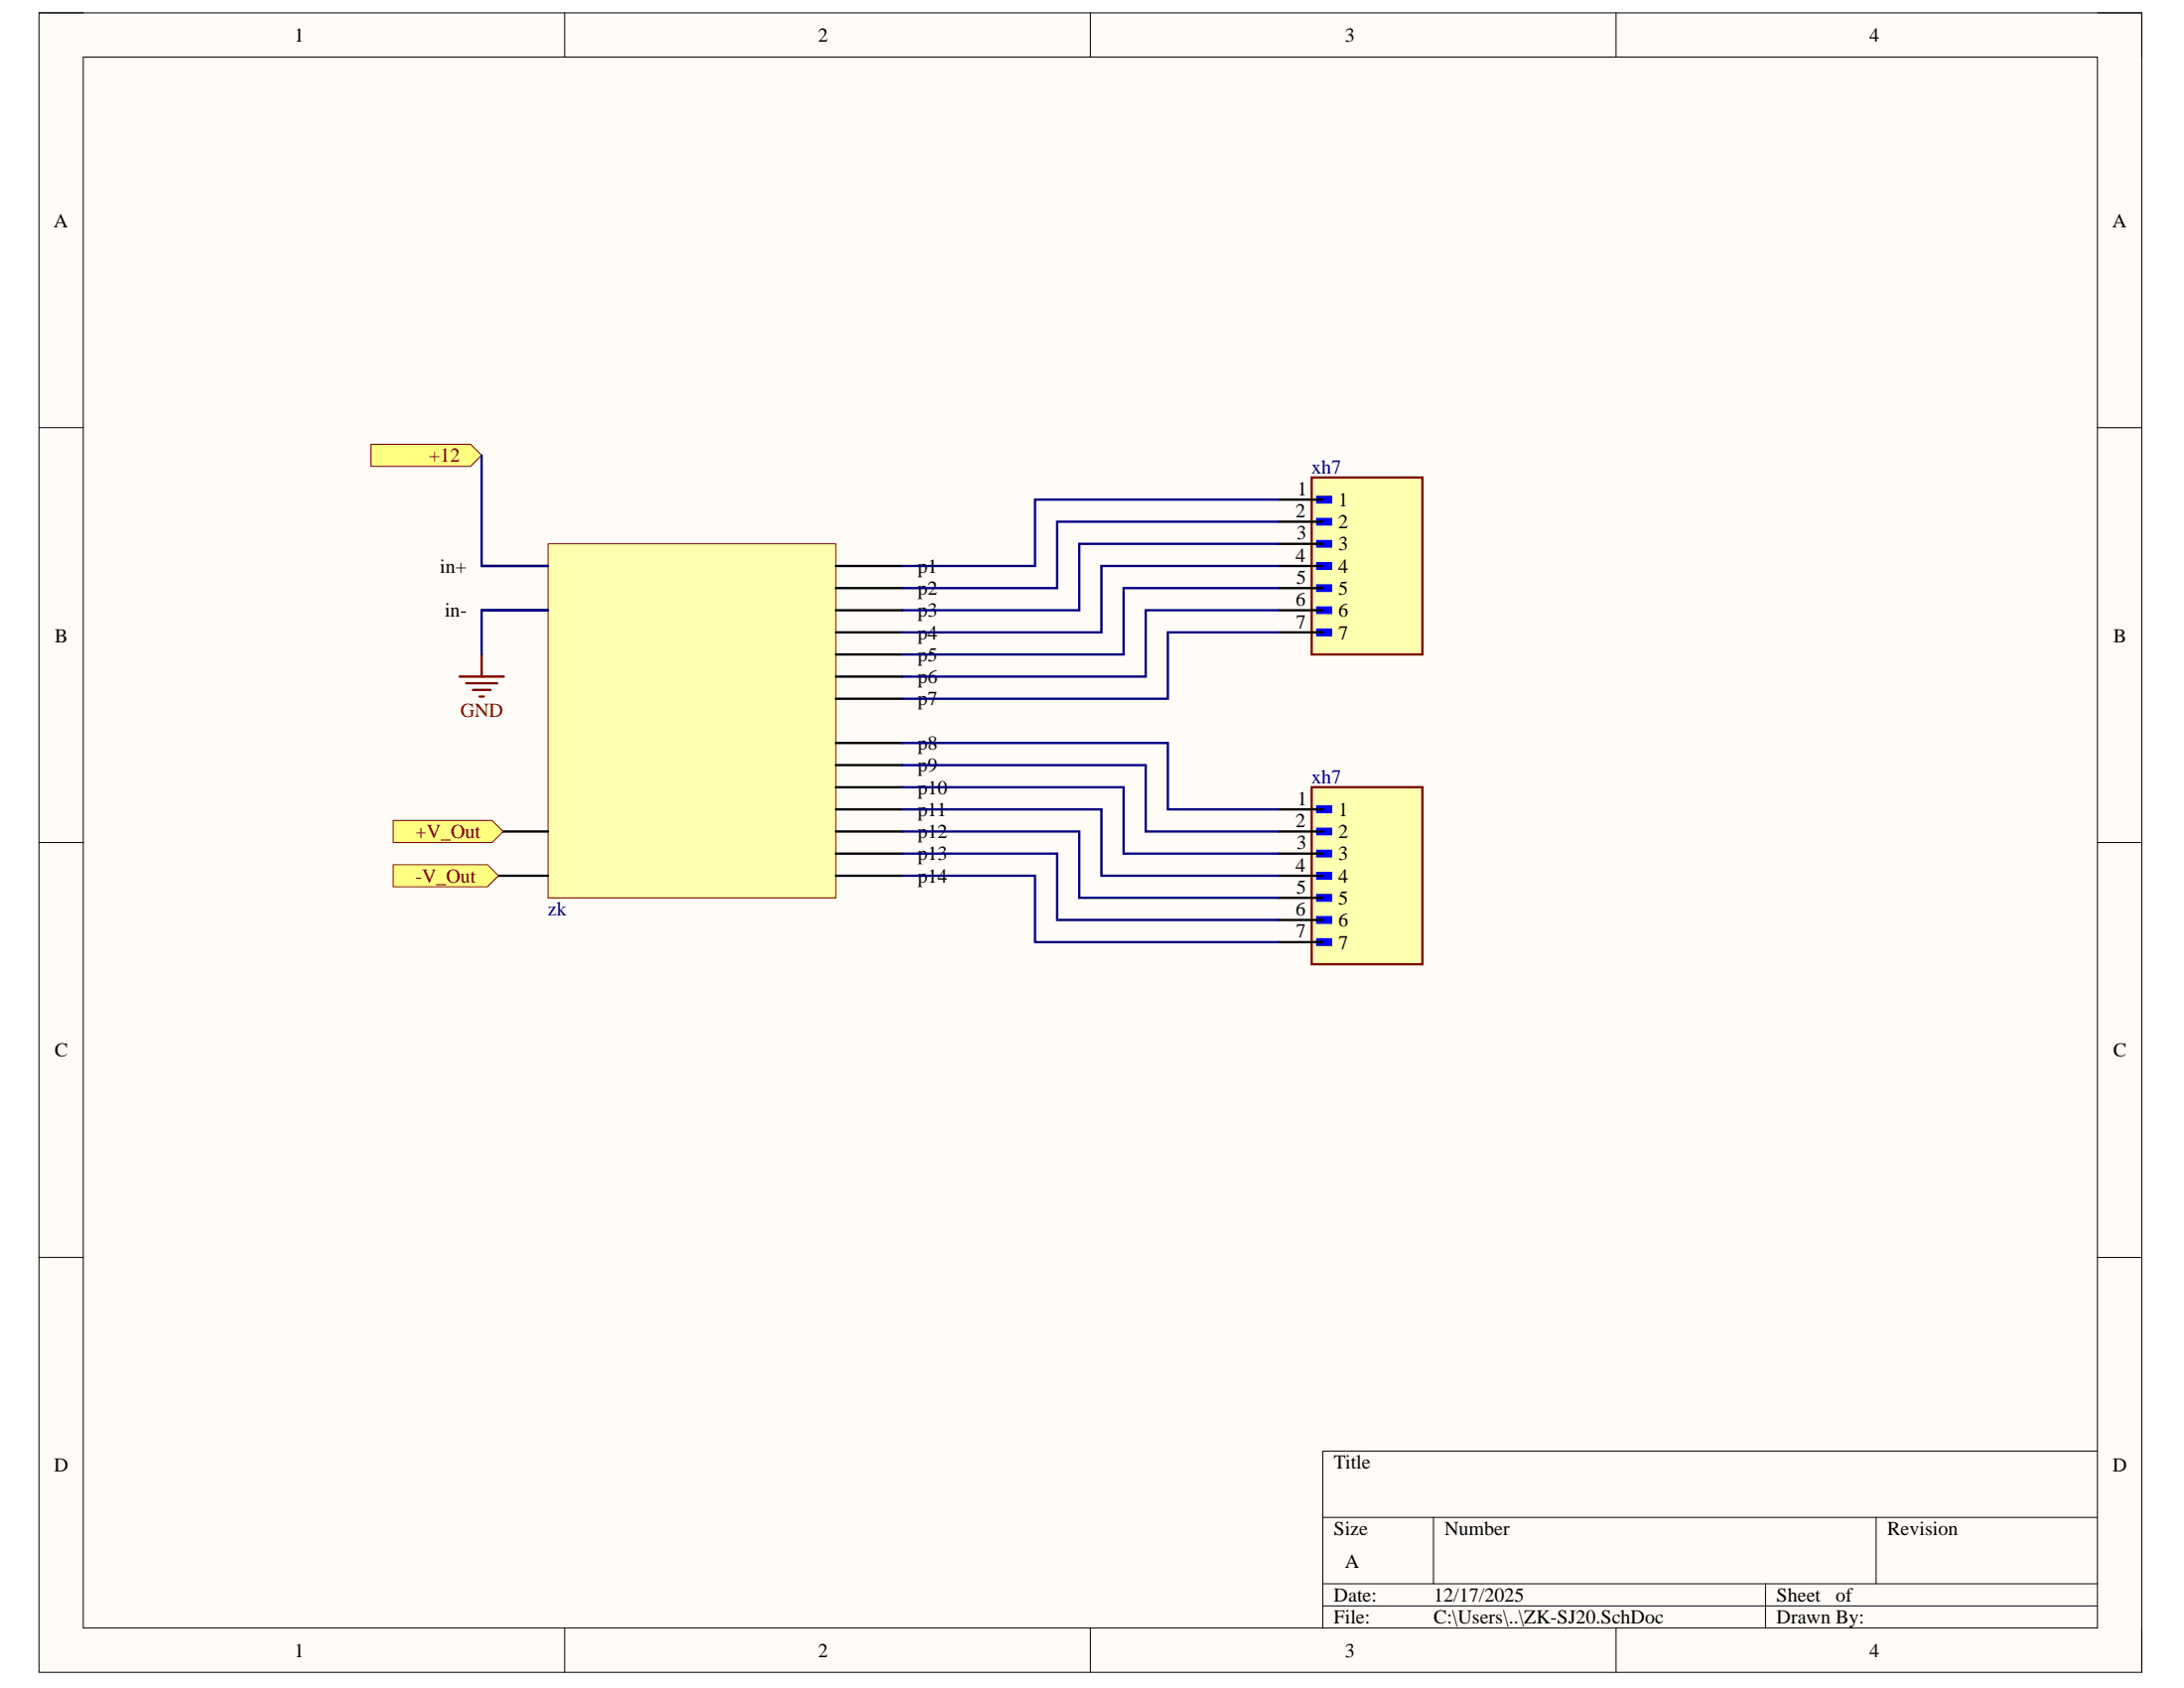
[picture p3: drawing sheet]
<svg xmlns="http://www.w3.org/2000/svg" width="279mm" height="216mm" viewBox="0 0 279 216" stroke-linecap="round" stroke-linejoin="round" font-family="sans-serif">
<path d="M5 1.6h269v212.3h-269z" fill-rule="evenodd" fill="#fffcf8"/>
<path d="M5 1.6h269v212.3h-269z" fill="none" stroke="#000" stroke-width=".13"/>
<path d="M10.7 7.3h257.6v200.9h-257.6z" fill-rule="evenodd" fill="#fffcf8"/>
<g fill="none" stroke="#000" stroke-width=".13">
<path d="M5 1.6h5.7M10.7 7.3h257.6v200.9h-257.6zM72.2 1.6v5.7M139.5 1.6v5.7M206.7 1.6v5.7M268.3 1.6h5.7v5.7M5 54.7h5.7M268.3 54.7h5.7M5 107.8h5.7M268.3 107.8h5.7M5 160.8h5.7M268.3 160.8h5.7"/>
<path d="M169.2 194.1h99.1M183.4 194.1v8.5M240 194.1v8.5M268.3 185.6h-99.1v22.6M72.2 208.2v5.7M139.5 208.2v5.7M169.2 202.6h99.1M169.2 205.4h99.1M206.7 208.2v5.7M225.9 202.6v5.6M274 208.2v5.7"/>
</g>
<path d="M167.8 61.1h14.2v22.6h-14.2z" fill-rule="evenodd" fill="#ffffb0"/>
<path d="M167.8 61.1h14.2v22.6h-14.2z" fill="none" stroke="#800000" stroke-width=".3"/>
<path d="M168.5 63.5h1.8v.8h-1.8z" fill-rule="evenodd" fill="#00f"/>
<path d="M168.5 63.5h1.8v.8h-1.8z" fill="none" stroke="#00f" stroke-width=".3"/>
<path d="M168.5 66.4h1.8v.7h-1.8z" fill-rule="evenodd" fill="#00f"/>
<path d="M168.5 66.4h1.8v.7h-1.8z" fill="none" stroke="#00f" stroke-width=".3"/>
<path d="M168.5 69.2h1.8v.7h-1.8z" fill-rule="evenodd" fill="#00f"/>
<path d="M168.5 69.2h1.8v.7h-1.8z" fill="none" stroke="#00f" stroke-width=".3"/>
<path d="M168.5 72h1.8v.7h-1.8z" fill-rule="evenodd" fill="#00f"/>
<path d="M168.5 72h1.8v.7h-1.8z" fill="none" stroke="#00f" stroke-width=".3"/>
<path d="M168.5 74.9h1.8v.7h-1.8z" fill-rule="evenodd" fill="#00f"/>
<path d="M168.5 74.9h1.8v.7h-1.8z" fill="none" stroke="#00f" stroke-width=".3"/>
<path d="M168.5 77.7h1.8v.7h-1.8z" fill-rule="evenodd" fill="#00f"/>
<path d="M168.5 77.7h1.8v.7h-1.8z" fill="none" stroke="#00f" stroke-width=".3"/>
<path d="M168.5 80.5h1.8v.7h-1.8z" fill-rule="evenodd" fill="#00f"/>
<path d="M168.5 80.5h1.8v.7h-1.8z" fill="none" stroke="#00f" stroke-width=".3"/>
<path d="M163.6 63.9h5.6M163.6 66.7h5.6M163.6 69.6h5.6M163.6 72.4h5.6M163.6 75.2h5.6M163.6 78.1h5.6M163.6 80.9h5.6" fill="none" stroke="#000" stroke-width=".3"/>
<path d="M167.8 100.7h14.2v22.6h-14.2z" fill-rule="evenodd" fill="#ffffb0"/>
<path d="M167.8 100.7h14.2v22.6h-14.2z" fill="none" stroke="#800000" stroke-width=".3"/>
<path d="M168.5 103.2h1.8v.7h-1.8z" fill-rule="evenodd" fill="#00f"/>
<path d="M168.5 103.2h1.8v.7h-1.8z" fill="none" stroke="#00f" stroke-width=".3"/>
<path d="M168.5 106h1.8v.7h-1.8z" fill-rule="evenodd" fill="#00f"/>
<path d="M168.5 106h1.8v.7h-1.8z" fill="none" stroke="#00f" stroke-width=".3"/>
<path d="M168.5 108.8h1.8v.7h-1.8z" fill-rule="evenodd" fill="#00f"/>
<path d="M168.5 108.8h1.8v.7h-1.8z" fill="none" stroke="#00f" stroke-width=".3"/>
<path d="M168.5 111.7h1.8v.7h-1.8z" fill-rule="evenodd" fill="#00f"/>
<path d="M168.5 111.7h1.8v.7h-1.8z" fill="none" stroke="#00f" stroke-width=".3"/>
<path d="M168.5 114.5h1.8v.7h-1.8z" fill-rule="evenodd" fill="#00f"/>
<path d="M168.5 114.5h1.8v.7h-1.8z" fill="none" stroke="#00f" stroke-width=".3"/>
<path d="M168.5 117.3h1.8v.7h-1.8z" fill-rule="evenodd" fill="#00f"/>
<path d="M168.5 117.3h1.8v.7h-1.8z" fill="none" stroke="#00f" stroke-width=".3"/>
<path d="M168.5 120.1h1.8v.8h-1.8z" fill-rule="evenodd" fill="#00f"/>
<path d="M168.5 120.1h1.8v.8h-1.8z" fill="none" stroke="#00f" stroke-width=".3"/>
<path d="M163.6 103.5h5.6M163.6 106.4h5.6M163.6 109.2h5.6M163.6 112h5.6M163.6 114.8h5.6M163.6 117.7h5.6M163.6 120.5h5.6" fill="none" stroke="#000" stroke-width=".3"/>
<path d="M70.1 69.6h36.8v45.2h-36.8z" fill-rule="evenodd" fill="#ffffb0"/>
<path d="M70.1 69.6h36.8v45.2h-36.8z" fill="none" stroke="#800000" stroke-width=".13"/>
<g fill="none" stroke="#000" stroke-width=".3">
<path d="M61.6 72.4h8.5M61.6 78h8.5M106.9 72.4h8.5M106.9 75.2h8.5M106.9 78.1h8.5M106.9 80.9h8.5M106.9 83.7h8.5M106.9 86.5h8.5M106.9 89.4h8.5M106.9 97.9h8.5M106.9 95h8.5M61.6 112h8.5"/>
<path d="M61.6 106.4h8.5M106.9 112h8.5M106.9 109.2h8.5M106.9 106.4h8.5M106.9 103.5h8.5M106.9 100.7h8.5"/>
</g>
<path d="M58.8 86.5h5.7M59.6 87.4h4M60.5 88.2h2.3M61.3 89.1h.6M61.6 83.7v2.8" fill="none" stroke="#800000" stroke-width=".3"/>
<path d="M50.3 104.9h12.6l1.5 1.5-1.5 1.4h-12.6z" fill-rule="evenodd" fill="#ffff80"/>
<path d="M50.3 104.9h12.6l1.5 1.5-1.5 1.4h-12.6z" fill="none" stroke="#800000" stroke-width=".13"/>
<path d="M50.3 110.6h12.1l1.4 1.4-1.4 1.4h-12.1z" fill-rule="evenodd" fill="#ffff80"/>
<path d="M50.3 110.6h12.1l1.4 1.4-1.4 1.4h-12.1z" fill="none" stroke="#800000" stroke-width=".13"/>
<path d="M47.5 56.8h12.7l1.4 1.4-1.4 1.5h-12.7z" fill-rule="evenodd" fill="#ffff80"/>
<path d="M47.5 56.8h12.7l1.4 1.4-1.4 1.5h-12.7z" fill="none" stroke="#800000" stroke-width=".13"/>
<g fill="none" stroke="#000080" stroke-width=".3">
<path d="M61.6 58.2v14.2h8.5M70.1 78h-8.5v5.7M163.6 63.9h-31.2v8.5h-17M163.6 66.7h-28.4v8.5h-19.8M163.6 69.6h-25.5v8.5h-22.7M163.6 72.4h-22.7v8.5h-25.5M163.6 75.2h-19.9v8.5h-28.3M163.6 78.1h-17v8.4h-31.2M115.4 97.9h31.2v8.5h17M115.4 95h34v8.5h14.2M163.6 80.9h-14.2v8.5h-34M115.4 112h17v8.5h31.2"/>
<path d="M115.4 109.2h19.8v8.5h28.4M115.4 106.4h22.7v8.4h25.5M115.4 103.5h25.5v8.5h22.7M115.4 100.7h28.3v8.5h19.9"/>
</g>
<g font-size="2.5">
<text x="37.7" y="5.3">1</text>
<text x="104.7" y="5.3">2</text>
<text x="172.1" y="5.3">3</text>
<text x="239.2" y="5.3">4</text>
<text x="6.9" y="29">A</text>
<text x="270.2" y="29">A</text>
<text x="166" y="63.3">1</text>
<text x="171.2" y="64.7">1</text>
<text x="165.8" y="66.2">2</text>
<text x="165.8" y="71.8">4</text>
<text x="165.9" y="69">3</text>
<text x="171.2" y="67.6">2</text>
<text x="171.2" y="70.4">3</text>
<text x="56.3" y="73.2">in+</text>
<text x="117.4" y="73.2">p1</text>
<text x="117.4" y="76.1">p2</text>
<text x="165.8" y="77.5">6</text>
<text x="165.9" y="74.7">5</text>
<text x="171.2" y="73.2">4</text>
<text x="171.2" y="76.1">5</text>
<text x="7" y="82.1">B</text>
<text x="56.9" y="78.9">in-</text>
<text x="117.4" y="78.9">p3</text>
<text x="117.4" y="81.7">p4</text>
<text x="165.8" y="80.3">7</text>
<text x="171.2" y="78.9">6</text>
<text x="171.2" y="81.7">7</text>
<text x="270.4" y="82.1">B</text>
<text x="117.4" y="84.6">p5</text>
<text x="117.4" y="87.4">p6</text>
<text x="117.4" y="90.2">p7</text>
<text x="117.4" y="95.9">p8</text>
<text x="117.4" y="101.5">p10</text>
<text x="117.4" y="98.7">p9</text>
<text x="55" y="107.2">out+</text>
<text x="117.4" y="107.2">p12</text>
<text x="117.4" y="104.4">p11</text>
<text x="165.8" y="105.8">2</text>
<text x="166" y="103">1</text>
<text x="171.2" y="104.4">1</text>
<text x="171.2" y="107.2">2</text>
<text x="55.6" y="112.9">out-</text>
<text x="117.4" y="112.9">p14</text>
<text x="117.4" y="110">p13</text>
<text x="165.8" y="111.5">4</text>
<text x="165.9" y="108.6">3</text>
<text x="171.2" y="110">3</text>
<text x="171.2" y="112.9">4</text>
<text x="165.8" y="117.1">6</text>
<text x="165.8" y="119.9">7</text>
<text x="165.9" y="114.3">5</text>
<text x="171.2" y="115.7">5</text>
<text x="171.2" y="118.5">6</text>
<text x="171.2" y="121.4">7</text>
<text x="7" y="135.1">C</text>
<text x="270.4" y="135.1">C</text>
<text x="6.9" y="188.2">D</text>
<text x="170.6" y="187.9">Title</text>
<text x="270.3" y="188.2">D</text>
<text x="170.6" y="196.4">Size</text>
<text x="184.8" y="196.4">Number</text>
<text x="241.4" y="196.4">Revision</text>
<text x="172.1" y="200.6">A</text>
<text x="170.6" y="204.9">Date:</text>
<text x="170.6" y="207.7">File:</text>
<text x="183.4" y="204.9">12/17/2025</text>
<text x="183.4" y="207.7">C:\Users\..\ZK-SJ20.SchDoc</text>
<text x="227.3" y="204.9">Sheet</text>
<text x="227.3" y="207.7">Drawn By:</text>
<text x="234.9" y="204.9">of</text>
<text x="37.7" y="211.9">1</text>
<text x="104.7" y="211.9">2</text>
<text x="172.1" y="211.9">3</text>
<text x="239.2" y="211.9">4</text>
</g>
<g font-size="2.5" fill="#800000">
<text x="54.9" y="59.1">+12</text>
<text x="58.9" y="91.7">GND</text>
<text x="53.1" y="107.2">+V_Out</text>
<text x="53.1" y="112.9">-V_Out</text>
</g>
<g font-size="2.5" fill="#000080">
<text x="167.8" y="60.5">xh7</text>
<text x="167.8" y="100.1">xh7</text>
<text x="70.1" y="117.1">zk</text>
</g>
</svg>
